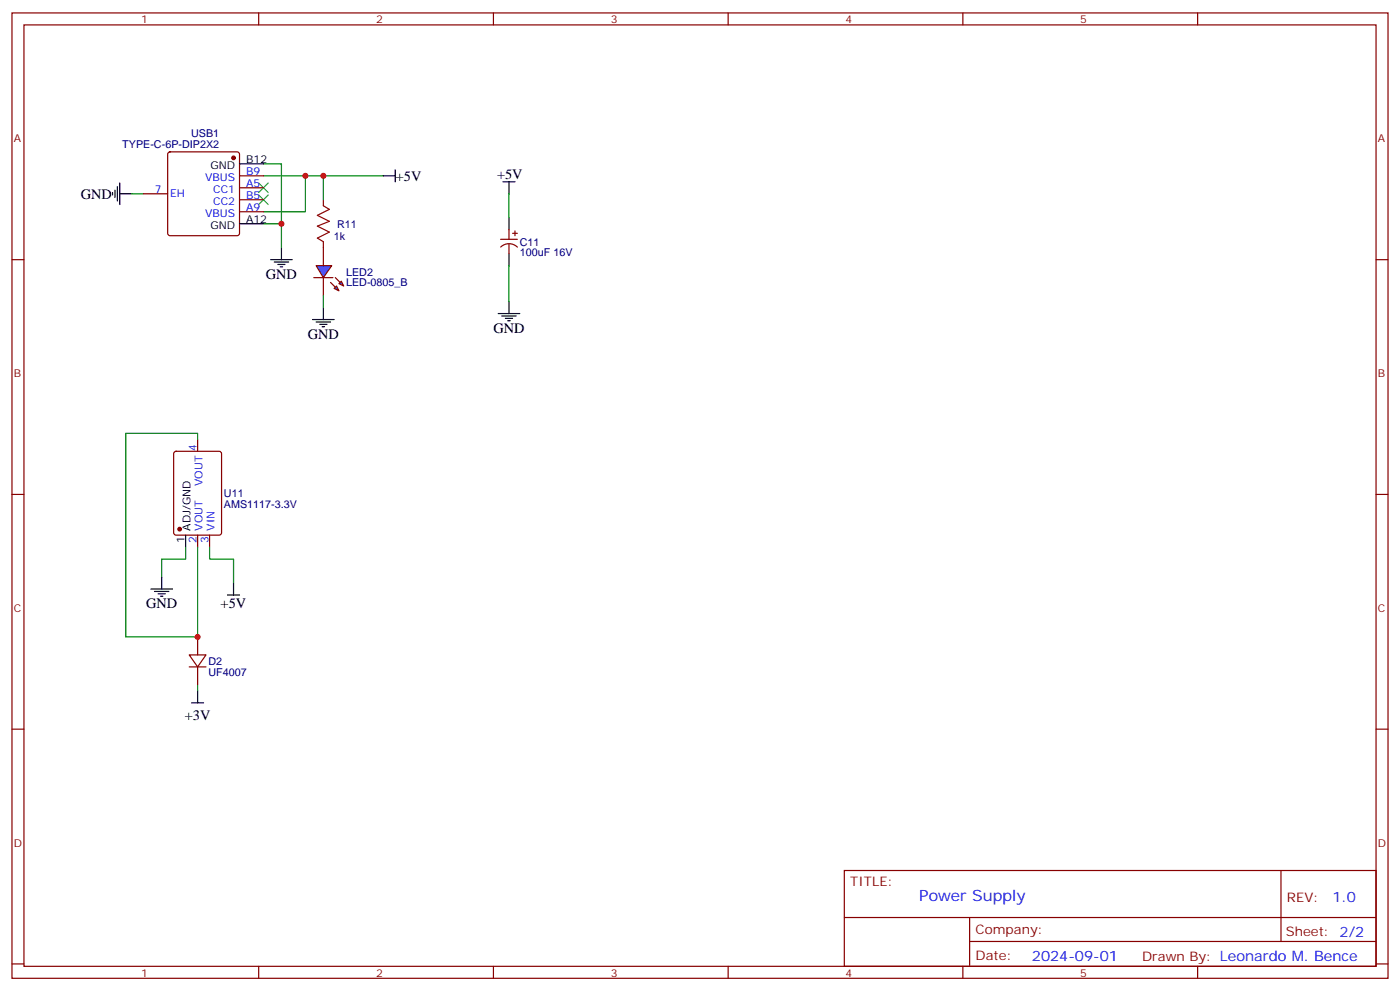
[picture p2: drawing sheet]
<svg xmlns="http://www.w3.org/2000/svg" width="412mm" height="292mm" viewBox="0 0 412 292" stroke-linecap="round" stroke-linejoin="round" font-family="sans-serif">
<g fill="none" stroke="#870000" stroke-width=".35">
<path d="M3.5 3.8h405.4v284.3h-405.4zM7.1 7.3h398.2v277.3h-398.2zM76.2 3.8v3.5M145.3 3.8v3.5M214.5 3.8v3.5M283.6 3.8v3.5M352.8 3.8v3.5M42.3 57.1h7.1M49.6 44.9l.5-.2h19.7l.5 .2 .3 .5v23.3l-.3 .5-.5 .2h-19.7l-.5-.2-.2-.5v-23.3zM70.6 51.8h7M70.6 58.8h7M70.6 55.3h7"/>
<path d="M95.2 58.8v1.8M3.5 76.5h3.6M70.6 62.4h7M95.2 71.2v1.8M147.5 70.5h4.9M147.5 72.8a3.5 3.5 0 0 1 4.9 0M149.9 67.7v2.8M149.9 71.9v2.8M151 68.7h1.4M151.7 68v1.4M405.3 76.5h3.6M3.5 145.6h3.6"/>
<path d="M405.3 145.6h3.6M3.5 214.8h3.6M405.3 214.8h3.6M248.7 256.4h156.6v28.2h-156.6zM377.3 256.4v20.9M248.7 270.2h156.5M285.6 277.3h119.6M285.6 270.2v14.2M3.5 283.9h3.6M76.2 284.6v3.5M145.3 284.6v3.5M214.5 284.6v3.5"/>
<path d="M283.6 284.6v3.5M352.8 284.6v3.5M405.3 283.9h3.6"/>
</g>
<g fill="none" stroke="#000" stroke-width=".35">
<path d="M33.2 56.7v.7M33.9 56v2.1M34.6 55v4.2M35.3 57.1h3.5M35.3 53.9v6.4M70.6 48.3h7M148.2 53.6h3.5M149.9 53.6v3.5M70.6 65.9h7M79.7 76.5h6.4M80.8 77.2h4.2M81.8 77.9h2.2"/>
<path d="M82.5 78.6h.8M82.9 73v3.5M149.9 64.1v3.6M149.9 74.7v3.5M146.8 92.4h6.3M147.8 93.1h4.2M148.9 93.8h2.1M149.6 94.5h.7M149.9 88.8v3.6"/>
</g>
<path d="M38.8 57.1h3.5M77.6 48.3h5.3v17.6M77.6 51.8h12.4v10.6h-12.4M149.9 57.1v7M77.6 65.9h5.3v7.1M149.9 78.2v10.6" fill="none" stroke="#008700" stroke-width=".35"/>
<path d="M76.2 53.9l2.8 2.8M76.2 57.4l2.8 2.9M79 53.9l-2.8 2.8M79 57.4l-2.8 2.9" fill="none" stroke="#3c3" stroke-width=".35"/>
<circle cx="68.8" cy="46.5" r=".53" fill="#870000" stroke="#870000" stroke-width=".35"/>
<path d="M95.2 60.6l1.8 1.1-3.5 1.7 3.5 1.8-3.5 1.4 3.5 1.8-3.5 1.7 1.7 1.1" fill="none" stroke="#a10000" stroke-width=".35"/>
<path d="M93.1 78.2h4.6l-2.5 3.6z" fill="#09f" stroke="#870000" stroke-width=".35"/>
<path d="M92.4 81.8h5.7z" fill="#f00" stroke="#870000" stroke-width=".35"/>
<g fill="#870000" stroke="#870000" stroke-width=".35">
<path d="M98.8 81.8l1.4 1.4z"/>
<path d="M97.4 83.2l1.4 1.4z"/>
</g>
<g fill="#09f" stroke="#870000" stroke-width=".35">
<path d="M99.8 83.5l.7-.7 .7 1.4z"/>
<path d="M98.4 84.9l.7-.7 .7 1.5z"/>
</g>
<path d="M95.2 73v5.2M95.2 81.8v5.3M51.4 133.1l.5-.2h12.7l.6 .5 .1 23.5-.5 .7h-12.9l-.7-.4v-23.6zM58.2 129.4v3.5M58.2 157.6v3.5M61.7 157.6v3.5M55.7 192.9h5l-2.5 3.5zM55.7 196.4h5M58.2 187.6v5.3M58.2 196.4v5.3" fill="none" stroke="#870000" stroke-width=".35"/>
<g fill="none" stroke="#000" stroke-width=".35">
<path d="M112.9 51.8h3.5M116.4 50v3.6M92.1 94.1h6.3M93.1 94.8h4.3M94.2 95.5h2.1M94.9 96.2h.7M95.2 90.6v3.5M54.7 157.6v3.5M44.4 173.5h6.4M45.5 174.2h4.2M46.6 174.9h2.1M47.3 175.6h.7"/>
<path d="M47.6 170v3.5M67 175.3h3.6M68.8 171.7v3.6M56.4 207h3.6M58.2 203.5v3.5"/>
</g>
<path d="M90 51.8h5.2M112.9 51.8h-17.7v7M95.2 87.1v3.5M58.2 129.4v-1.8h-21.2v60h21.2v-26.5M54.7 161.1v3.6h-7.1v5.3M61.7 161.1v3.6h7.1v7M58.2 201.7v1.8" fill="none" stroke="#008700" stroke-width=".35"/>
<circle cx="52.9" cy="155.9" r=".53" fill="#870000" stroke="#870000" stroke-width=".35"/>
<g fill="#c00">
<circle cx="82.9" cy="65.9" r=".88"/>
<circle cx="90" cy="51.8" r=".88"/>
<circle cx="95.3" cy="51.8" r=".88"/>
<circle cx="58.2" cy="187.6" r=".88"/>
</g>
<text font-size="4.6" fill="#00f" x="270.8" y="265.4">Power Supply</text>
<g font-size="4.2">
<text x="116.6" y="53.2">+5V</text>
<text x="146.4" y="52.8">+5V</text>
<text x="23.8" y="58.5">GND</text>
<text x="78.3" y="82.1">GND</text>
<text x="90.7" y="99.8">GND</text>
<text x="145.3" y="98">GND</text>
<text x="43" y="179.1">GND</text>
<text x="65" y="179.2">+5V</text>
<text x="54.4" y="211.9">+3V</text>
</g>
<g font-size="4.2" fill="#00f">
<text x="392.5" y="265.7">1.0</text>
<text x="304" y="283">2024-09-01</text>
</g>
<g font-size="3.9" fill="#800">
<text x="250.5" y="261">TITLE:</text>
<text x="379.1" y="265.7">REV:</text>
<text x="287.4" y="275.2">Company:</text>
<text x="378.7" y="275.8">Sheet: 2/2</text>
<text x="287.4" y="282.9">Date:</text>
<text x="336.4" y="282.9">Drawn By: Leonardo M. Bence</text>
</g>
<g font-size="3.2" fill="#800">
<text x="41.6" y="6.8">1</text>
<text x="110.8" y="6.8">2</text>
<text x="179.9" y="6.8">3</text>
<text x="249.1" y="6.8">4</text>
<text x="318.2" y="6.8">5</text>
<text x="4.1" y="41.9">A</text>
<text x="405.9" y="41.9">A</text>
<text x="4.1" y="111.1">B</text>
<text x="405.9" y="111.1">B</text>
<text x="4.1" y="180.2">C</text>
<text x="405.9" y="180.2">C</text>
<text x="4.1" y="249.3">D</text>
<text x="405.9" y="249.3">D</text>
<text x="41.6" y="287.6">1</text>
<text x="110.8" y="287.6">2</text>
<text x="179.9" y="287.6">3</text>
<text x="249.1" y="287.6">4</text>
<text x="318.2" y="287.6">5</text>
</g>
<g font-size="3.2" fill="#000080">
<text x="56.3" y="40.4">USB1</text>
<text x="36" y="43.5">TYPE-C-6P-DIP2X2</text>
<text x="98.4" y="70.6">1k</text>
<text x="99.3" y="67">R11</text>
<text x="153.1" y="75.5">100uF 16V</text>
<text x="153.1" y="72.3">C11</text>
<text x="102" y="81.2">LED2</text>
<text x="102" y="84.3">LED-0805_B</text>
<text x="66" y="149.6">AMS1117-3.3V</text>
<text x="66" y="146.4">U11</text>
<text x="61.4" y="195.8">D2</text>
<text x="61.4" y="199">UF4007</text>
</g>
<g font-size="3.2">
<text x="72.5" y="47.9">B12</text>
<text x="62" y="49.7">GND</text>
<text x="72.5" y="65.5">A12</text>
<text x="62" y="67.3">GND</text>
<text x="54.3" y="159.8" transform="rotate(-90 54.3 159.8)">1</text>
<text x="56.1" y="156.3" transform="rotate(-90 56.1 156.3)">ADJ/GND</text>
</g>
<g font-size="3.2" fill="#00f">
<text x="60.4" y="53.2">VBUS</text>
<text x="72.5" y="51.4">B9</text>
<text x="45.6" y="56.7">7</text>
<text x="50.1" y="58.1">EH</text>
<text x="62.8" y="56.7">CC1</text>
<text x="72.5" y="58.5">B5</text>
<text x="72.5" y="55">A5</text>
<text x="60.4" y="63.8">VBUS</text>
<text x="62.8" y="60.3">CC2</text>
<text x="72.5" y="62">A9</text>
<text x="57.9" y="132.8" transform="rotate(-90 57.9 132.8)">4</text>
<text x="59.6" y="143.2" transform="rotate(-90 59.6 143.2)">VOUT</text>
<text x="57.9" y="159.8" transform="rotate(-90 57.9 159.8)">2</text>
<text x="59.6" y="156.3" transform="rotate(-90 59.6 156.3)">VOUT</text>
<text x="61.4" y="159.8" transform="rotate(-90 61.4 159.8)">3</text>
<text x="63.1" y="156.3" transform="rotate(-90 63.1 156.3)">VIN</text>
</g>
</svg>
